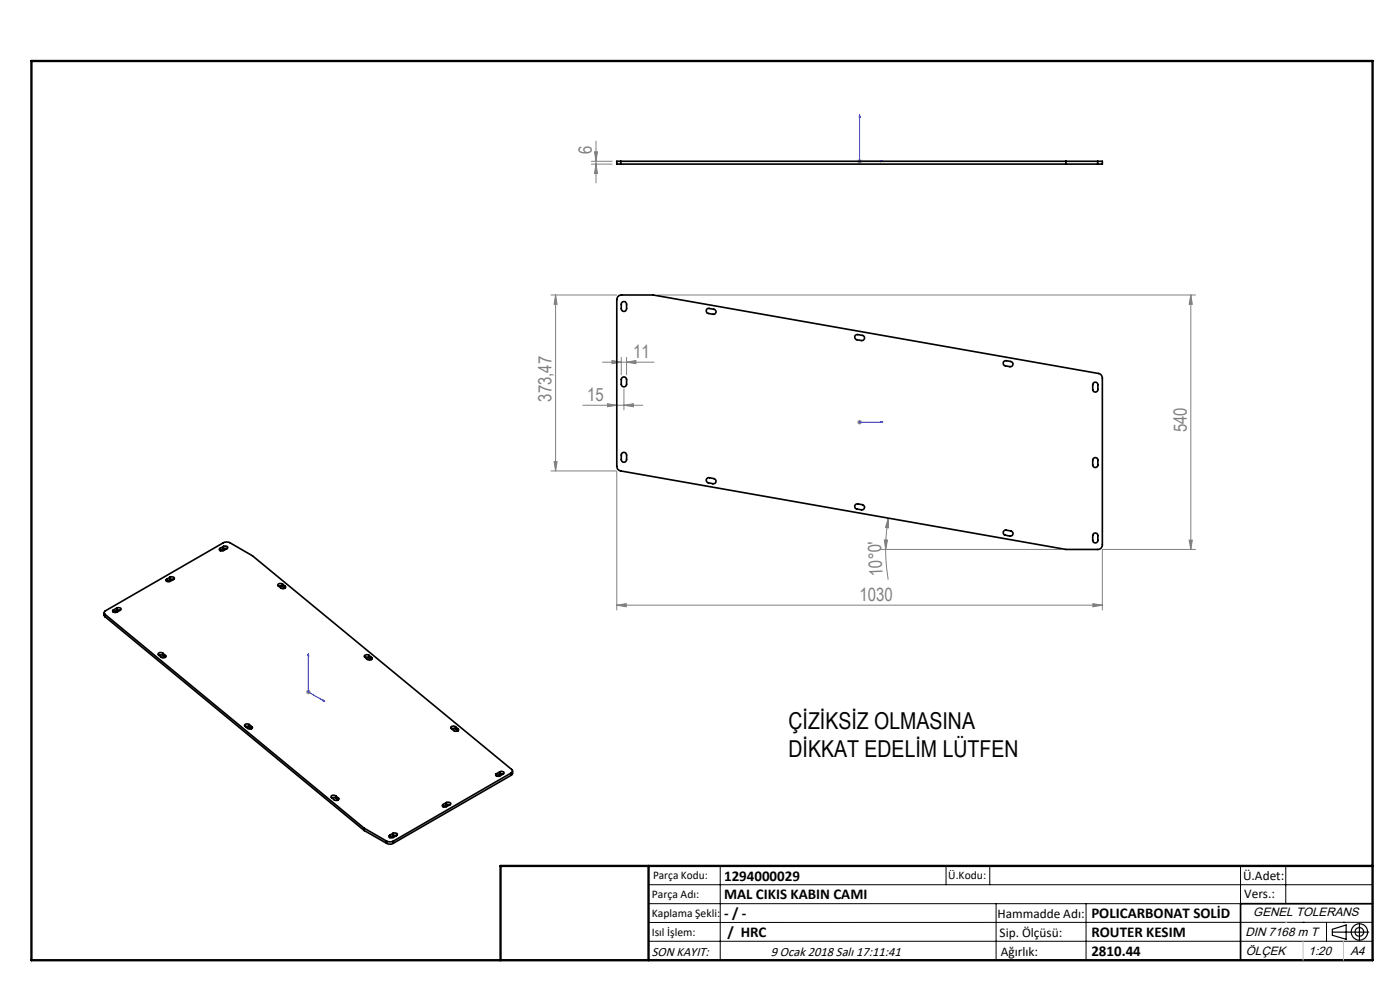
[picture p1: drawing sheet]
<svg xmlns="http://www.w3.org/2000/svg" width="297mm" height="210mm" viewBox="0 0 297 210" stroke-linecap="round" stroke-linejoin="round" font-family="sans-serif">
<g fill="none" stroke="#000" stroke-width=".25">
<path d="M282.6 197.7h7.8M282.6 197.1l3-.9v3l-3-.8zM288.4 195.8v3.8M106.2 203.7h185"/>
<circle cx="288.4" cy="197.7" r="1.74"/>
<circle cx="288.4" cy="197.7" r=".93"/>
</g>
<path d="M182.4 24.3l.1 .5h-.3zM182.4 24.3v9.9h4.9M186.8 34.1l.5 .1-.5 .1zM182.2 89.6h.3zM182.4 89.6h.1M182.4 89.6h4.9M187.3 89.6h-.5h.5M65.4 138.7v8.1l3.5 2M65.4 138.7l.1 .5-.2-.1zM68.5 148.5l.4 .3-.4-.1z" fill="none" stroke="#00f" stroke-width=".21"/>
<g fill="none" stroke="#808080" stroke-width=".21">
<path d="M125.4 34.2h4.5M125.4 34.8h4.5M126.1 32.2h.7l-.4 2zM126.4 34.8l.4 2h-.7zM126.4 29.9v8.9M181.9 34.2h.9M182 33.9l.7 .7M182.4 33.7v1M182.7 33.9l-.7 .7M116.9 62.6h13.9M117.9 62.6l.3 1.9h-.7zM117.9 62.6v37.3"/>
<path d="M127.8 76.8h10.9M129.8 76.5l2 .3-2 .3zM131.8 75.8v3.7M132.9 76.8l2-.3v.6zM132.9 75.8v3.7M139.6 62.6h114M252.6 62.6l.3 1.9h-.6zM252.6 62.6v53.9M116.9 99.9h13.8M117.5 97.9h.7l-.3 2zM123.6 86h12.7M128.9 85.6l1.9 .4-1.9 .3z"/>
<path d="M130.8 99.9v29.5M132.4 86l2-.4v.7zM132.4 82.5v4.5M181.9 89.6h.9M182 89.2l.7 .7M182.4 89.1v1M182.7 89.2l-.7 .7M186.9 116.5h38.2M187.6 114.5l.7 .1-.4 1.9zM187.9 116.5l.1 2.5 .4 4M188.5 109.9v2.1l-.6-.1zM188.5 109.9l-.4 2.5-.2 4.1"/>
<path d="M252.3 114.6h.6l-.3 1.9zM253.6 116.5h-19.7v12.9M130.8 128.4l2.1-.4v.7zM130.8 128.4h103.1M231.8 128l2.1 .4-2.1 .3zM64.9 146.8h1M65.1 146.4l.7 .7M65.4 146.3v1M65.8 146.4l-.7 .7"/>
</g>
<g fill="none" stroke="#000" stroke-width=".21">
<path d="M137.6 187.7h153.6M137.6 191.7h153.6M137.6 199.7h153.6M152.8 183.7v20M200.7 183.7v4M210 183.7v4M211.3 191.7v12M230.4 191.7v12M263.2 183.7v20M272.8 183.7v8M276.4 195.6h.1M281.4 195.6v4.1"/>
<path d="M285 195.6h.1M291.2 195.6l-153.6 .1"/>
</g>
<path d="M291.2 191.7h-28v12" fill="none" stroke="#000" stroke-width=".35"/>
<path d="M6.7 12.9h284.5v190.8h-284.5zM137.6 183.7v20M291.2 183.7h-185v20" fill="none" stroke="#000" stroke-width=".5"/>
<path d="M276.4 199.7v4M285 199.7v4" fill="none" stroke="#c0c0c0" stroke-width=".21"/>
<path d="M272.8 195.6h.1" fill="none" stroke="#c0c0c0" stroke-width=".25"/>
<g fill="#00f">
<path d="M186.8 89.6h.5zM182.2 89.6h.3z"/>
<path d="M186.8 34.1l.5 .1-.5 .1zM182.4 24.3l.1 .5h-.3z"/>
<path d="M68.5 148.5l.4 .3-.4-.1zM65.4 138.7l.1 .5-.2-.1z"/>
</g>
<g fill="#808080">
<path d="M132.9 76.8l2-.3v.6zM129.8 76.5l2 .3-2 .3zM132.4 86l2-.4v.7zM128.9 85.6l1.9 .4-1.9 .3z"/>
<path d="M130.8 128.4l2.1-.4v.7zM231.8 128l2.1 .4-2.1 .3z"/>
<path d="M252.6 62.6l.3 1.9h-.6zM252.3 114.6h.6l-.3 1.9zM117.9 62.6l.3 1.9h-.7zM117.5 97.9h.7l-.3 2zM126.4 34.8l.4 2h-.7zM126.1 32.2h.7l-.4 2z"/>
<path d="M188.5 109.9v2.1l-.6-.1zM187.6 114.5l.7 .1-.4 1.9z"/>
</g>
<g fill="none" stroke="#000" stroke-width=".35">
<path d="M131.7 34.2h-.9v.6h.9M131.7 34.2h101.2M131.7 34.8h101.2M131.7 34.2v.6M226.1 34.2v.6M232.9 34.2h1v.6h-1M232.9 34.2v.6M131 63l.7-.4h6.9l94.4 16.6a.99 .99 0 0 1 .9 1v35.4a.96 .96 0 0 1-1 .9h-6.8l-94.4-16.6a.97 .97 0 0 1-.9-1v-35.3zM131.9 64.2a.57 .57 0 0 1 .6-.2 .57 .57 0 0 1 .4 .5v1a.56 .56 0 0 1-.5 .6 .56 .56 0 0 1-.6-.6zM150 65.5l.3-.1 1.1 .2a.54 .54 0 0 1 .5 .6 .54 .54 0 0 1-.6 .5l-1-.2a.56 .56 0 0 1-.5-.4 .56 .56 0 0 1 .2-.6zM181.4 71.1l.4-.1 1.2 .1a.55 .55 0 0 1 .4 .7 .55 .55 0 0 1-.6 .4l-1-.1a.58 .58 0 0 1-.4-1zM212.9 76.7l.4-.2 1.2 .2a.56 .56 0 0 1 .4 .6 .56 .56 0 0 1-.7 .5l-.9-.2a.56 .56 0 0 1-.4-.9z"/>
<path d="M132 80.1a.56 .56 0 0 1 .6-.1 .56 .56 0 0 1 .3 .5v1a.57 .57 0 0 1-.5 .5 .57 .57 0 0 1-.6-.5v-1zM132 96.1a.56 .56 0 0 1 .6-.1 .56 .56 0 0 1 .3 .5v1a.56 .56 0 0 1-.5 .6 .56 .56 0 0 1-.6-.6v-1zM232 81.2a.53 .53 0 0 1 .6-.1 .53 .53 0 0 1 .3 .5v1a.55 .55 0 0 1-.5 .6 .55 .55 0 0 1-.6-.6v-1zM232 97.2a.53 .53 0 0 1 .6-.1 .53 .53 0 0 1 .3 .5v1a.55 .55 0 0 1-.5 .6 .55 .55 0 0 1-.6-.6v-1zM46.7 116.3v.5M47.4 115.9h.1a.47 .47 0 0 1 .5-.1 .47 .47 0 0 1 .3 .5l-.9 .5a.55 .55 0 0 1-.9-.3l.2-.2M47.4 115.9l-.7 .4M47.4 115.9v.5M47.4 116.4l-.7 .4M48.1 116.4h-.7M150 101.5l.4-.2 1 .2a.56 .56 0 0 1 .5 .7 .56 .56 0 0 1-.7 .4l-1-.2a.56 .56 0 0 1-.2-.9zM181.4 107.1l.4-.2 1.2 .2a.55 .55 0 0 1 .4 .6 .55 .55 0 0 1-.6 .5l-1-.2a.56 .56 0 0 1-.4-.9z"/>
<path d="M213 112.6l.3-.2 1.2 .2a.56 .56 0 0 1 .4 .7 .56 .56 0 0 1-.7 .4l-.9-.2a.54 .54 0 0 1-.3-.9zM231.9 113.3a.55 .55 0 0 1 .6-.2 .55 .55 0 0 1 .4 .5v1a.55 .55 0 0 1-.5 .6 .55 .55 0 0 1-.6-.6zM22.1 130v.5l.2 .3M22.3 130.3a.42 .42 0 0 1-.2-.4 .42 .42 0 0 1 .3-.3l25-14.5a1.5 1.5 0 0 1 1.4 0l4.8 2.8 54.9 45.3a.42 .42 0 0 1 .2 .4 .42 .42 0 0 1-.3 .4M22.3 130.3l55 45.4M22.3 130.3v.5M22.3 130.8l55 45.4M24.1 129.4v.4l.7-.3M24.8 129l.1-.1a.44 .44 0 0 1 .5 0 .44 .44 0 0 1 .2 .5l-.9 .5a.4 .4 0 0 1-.6 0 .4 .4 0 0 1 0-.5M24.8 129.5h.7M24.8 129l-.7 .4M24.8 129v.5"/>
<path d="M33.7 139l.5-.1 .3 .2M34.5 138.6a.5 .5 0 0 0-.6-.2 .5 .5 0 0 0-.3 .5l.6 .5a.61 .61 0 0 0 1-.3h-.1M34.5 138.6l.6 .5M34.5 138.6v.5M34.5 139.1l.5 .3M35.1 139.1v.3M35.3 122.9a.47 .47 0 0 0 .3 .6 .47 .47 0 0 0 .5-.2l.7-.4M35.3 122.9l.1 .4 .7-.4M36.1 122.4h.1a.4 .4 0 0 1 .5 0 .4 .4 0 0 1 .1 .5M36.1 122.4l-.8 .5M36.1 122.4v.5M36.8 122.9h-.7"/>
<path d="M59.1 124.3l.3-.1 .5 .2M59.9 123.9h-.1a.47 .47 0 0 0-.5-.2 .47 .47 0 0 0-.3 .6l.6 .4a.6 .6 0 0 0 1-.2l-.1-.1M59.9 123.9l.6 .5M59.9 123.9v.5M59.9 124.4l.5 .4M60.5 124.4v.3M77.5 139.4h.4l.4 .1M78.3 139a.5 .5 0 0 0-.6-.2 .5 .5 0 0 0-.3 .6l.5 .5a.6 .6 0 0 0 1-.3l-.1-.1M78.3 139l.5 .5M78.3 139v.5M78.3 139.5l.5 .4M78.8 139.5v.4"/>
<path d="M52.1 154.1l.4-.1 .4 .2M52.9 153.7a.5 .5 0 0 0-.6-.2 .5 .5 0 0 0-.3 .5l.5 .5a.57 .57 0 0 0 .6 .2 .57 .57 0 0 0 .4-.5h-.1M52.9 153.7l.5 .5M52.9 153.7v.5M52.9 154.2l.5 .4M53.4 154.2v.3M95.8 154.6l.5-.1 .3 .1M96.6 154.2a.5 .5 0 0 0-.6-.2 .5 .5 0 0 0-.3 .5l.7 .5a.53 .53 0 0 0 .5 .1 .53 .53 0 0 0 .4-.4l-.1-.1M96.6 154.2l.6 .4M96.6 154.2v.4M96.6 154.6l.5 .4M97.2 154.6v.4"/>
<path d="M70.4 169.3h.8M71.2 168.8a.5 .5 0 0 0-.6-.2 .5 .5 0 0 0-.3 .6l.6 .4a.5 .5 0 0 0 .6 .3 .5 .5 0 0 0 .3-.6M71.2 168.8l.6 .5M71.2 168.8v.5M71.2 169.3l.5 .4M71.8 169.3v.3M77.3 175.7l4.7 2.7M77.3 175.7v.5M77.3 176.2l4.7 2.7M82 178.4l.6 .2 .8-.2M82 178.9a1.5 1.5 0 0 0 1.4 0M82 178.4v.5"/>
<path d="M82.7 177.2a.37 .37 0 0 0 0 .5 .37 .37 0 0 0 .5 0l.9-.5M82.7 177.2v.5M83.4 176.8l.1-.1a.47 .47 0 0 1 .5 0 .47 .47 0 0 1 .2 .5h-.1M83.4 177.3h.7M83.4 176.8l-.7 .4M83.4 176.8v.5M83.4 177.3l-.7 .4M83.4 178.4v.5M94 170.7v.4M94.7 170.2h.1a.44 .44 0 0 1 .5-.1 .44 .44 0 0 1 .2 .5l-.7 .5a.51 .51 0 0 1-.6 .1 .51 .51 0 0 1-.3-.5h.1M94.7 170.2l-.7 .5M94.7 170.7l-.7 .4"/>
<path d="M94.7 170.2v.5M95.4 170.7h-.7M105.3 164.1a.33 .33 0 0 0-.1 .5 .33 .33 0 0 0 .5 .1l1.1-.5M105.3 164.1v.5M106 163.7h.1a.42 .42 0 0 1 .6-.1 .42 .42 0 0 1 .1 .6M106 163.7l-.7 .4M106 163.7v.5M106 164.2l-.7 .4M106.8 164.2h-.8M108.4 164l-25 14.4M108.4 164v.5M108.4 164.5l-25 14.4"/>
<path d="M108.7 163.6v.5l-.3 .4"/>
</g>
<g font-size="4.9">
<text x="167.3" y="154.7">ÇİZİKSİZ OLMASINA</text>
<text x="167.3" y="160.6">DİKKAT EDELİM LÜTFEN</text>
</g>
<g font-size="3.9" fill="#808080">
<text x="125.6" y="32.6" transform="rotate(-90 125.6 32.6)">6</text>
<text x="134.3" y="75.9">11</text>
<text x="117" y="85.2" transform="rotate(-90 117 85.2)">373,47</text>
<text x="124.6" y="85.1">15</text>
<text x="251.8" y="91.7" transform="rotate(-90 251.8 91.7)">540</text>
<text x="187.3" y="122.2" transform="rotate(-93 187.3 122.2)">10°0'</text>
<text x="182.3" y="127.5">1030</text>
</g>
<g font-size="3.2">
<text x="153.6" y="190.8">MAL CIKIS KABIN CAMI</text>
<text x="153.6" y="186.8">1294000029</text>
<text x="153.6" y="194.8">- / -</text>
<text x="231.5" y="194.8">POLICARBONAT SOLİD</text>
<text x="154.3" y="198.8">/ HRC</text>
<text x="231.5" y="198.7">ROUTER KESIM</text>
<text x="231.5" y="202.8">2810.44</text>
</g>
<g font-size="2.8">
<text x="263.7" y="186.7">Ü.Adet:</text>
<text x="263.9" y="190.5">Vers.:</text>
<text x="211.6" y="194.8">Hammadde Adı:</text>
<text x="138.3" y="202.8">SON KAYIT:</text>
<text x="163.5" y="202.8">9 Ocak 2018 Salı 17:11:41</text>
<text x="212.1" y="198.7">Sip. Ölçüsü:</text>
<text x="212.3" y="202.7">Ağırlık:</text>
</g>
<g font-size="2.6">
<text x="265.9" y="194.4">GENEL TOLERANS</text>
<text x="264.2" y="198.5">DIN 7168 m T</text>
<text x="264.3" y="202.6">ÖLÇEK</text>
<text x="277.6" y="202.6">1:20</text>
<text x="286.5" y="202.6">A4</text>
</g>
<g font-size="2.5">
<text x="138.3" y="190.5">Parça Adı:</text>
<text x="138.5" y="186.5">Parça Kodu:</text>
<text x="201.2" y="186.5">Ü.Kodu:</text>
<text x="138.3" y="194.5">Kaplama Şekli:</text>
<text x="138.3" y="198.6">Isıl İşlem:</text>
</g>
</svg>
